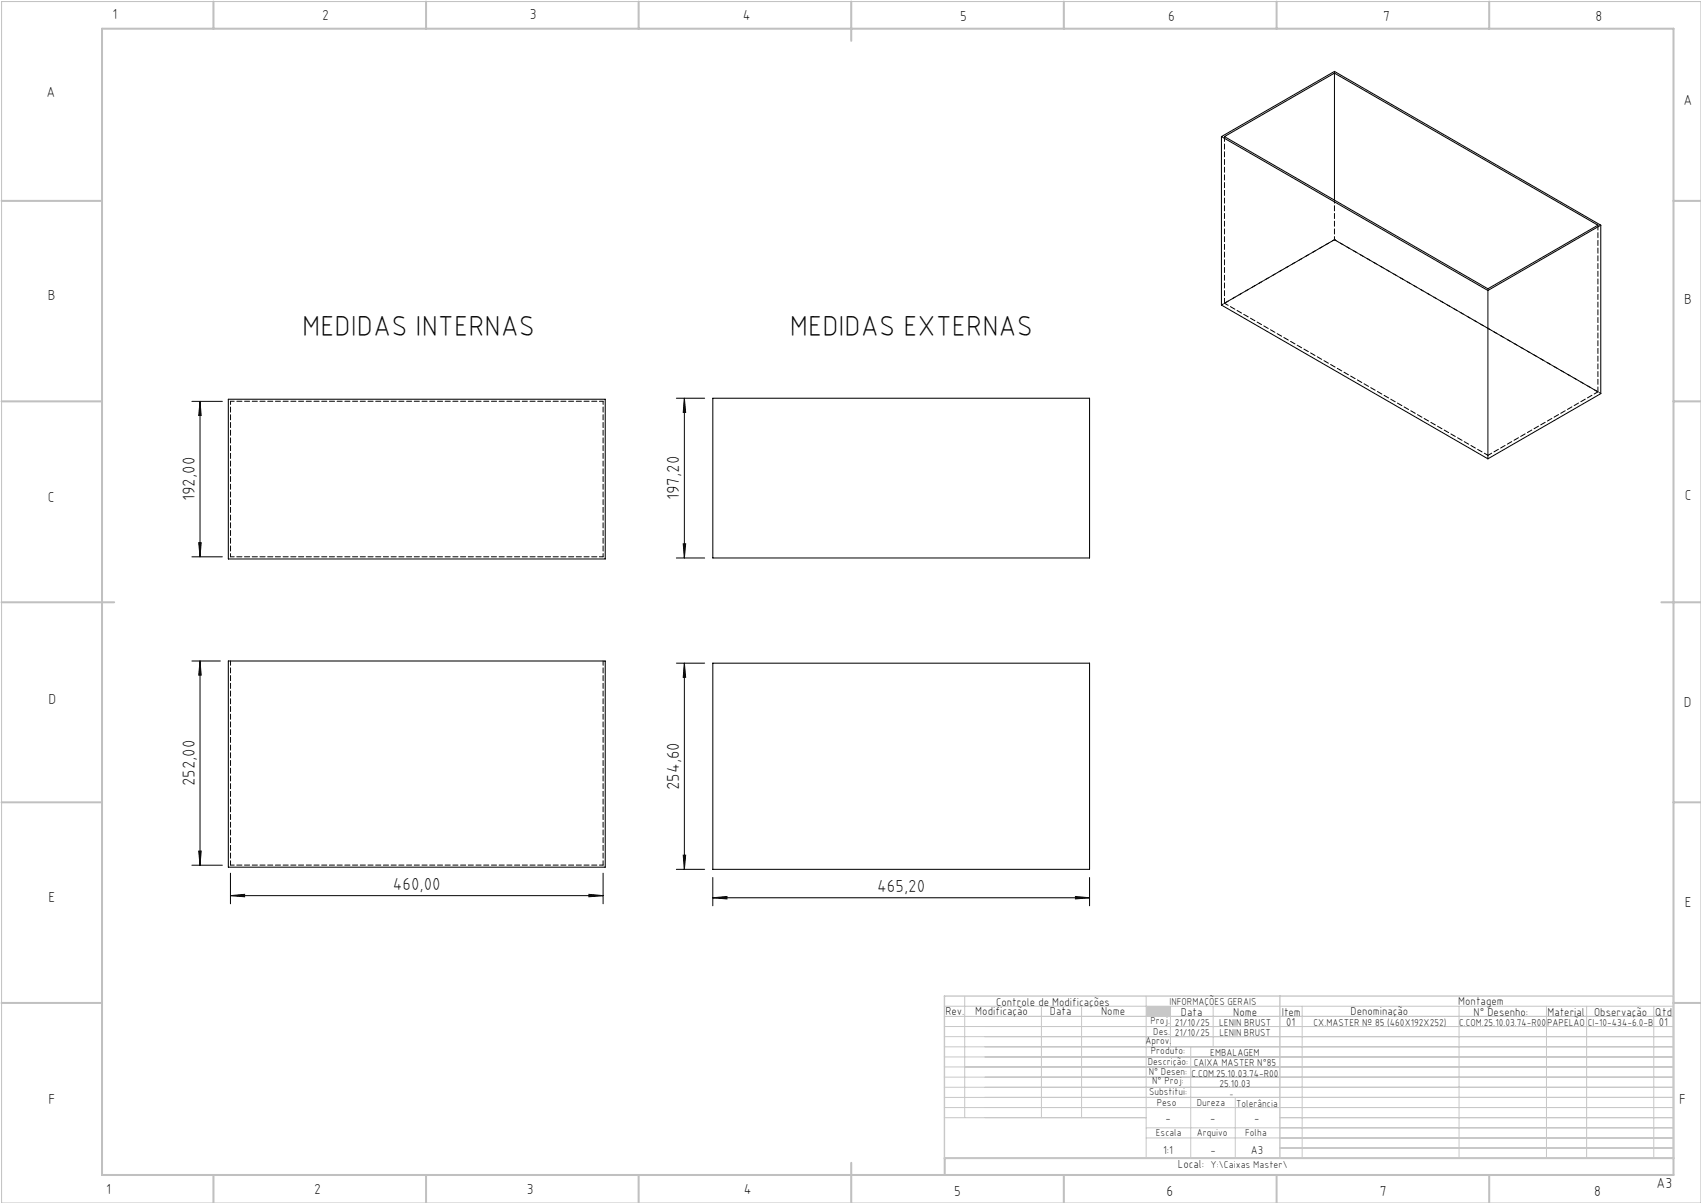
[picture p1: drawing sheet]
<svg xmlns="http://www.w3.org/2000/svg" width="420mm" height="297mm" viewBox="0 0 420 297" stroke-linecap="round" stroke-linejoin="round" font-family="sans-serif">
<path d="M.4 .4h419.6v296.6h-419.6z" fill="none" stroke="#c0c0c0" stroke-width=".25"/>
<g fill="none" stroke="#c0c0c0" stroke-width=".5">
<path d="M25.2 7.1h388v283h-388zM52.7 .4v6.7M105.2 .4v6.7M157.7 .4v6.7M210.2 .4v9.7M262.7 .4v6.7M315.2 .4v6.7M367.7 .4v6.7M.4 49.6h24.8M413.2 49.6h6.8M.4 99.1h24.8M413.2 99.1h6.8"/>
<path d="M.4 148.7h27.8M410.2 148.7h9.8M.4 198.1h24.8M413.2 198.1h6.8M.4 247.6h24.8M413.2 247.6h6.8M52.7 290.1v6.9M105.2 290.1v6.9M157.7 290.1v6.9M210.2 287.1v9.9M262.7 290.1v6.9M315.2 290.1v6.9"/>
<path d="M367.7 290.1v6.9M413.2 285.9h-179.9v4.2"/>
</g>
<g fill="none" stroke="#c3c8d2" stroke-width=".25">
<path d="M233.2 250.9h180M233.2 248.4h180M233.2 253.4h180M233.2 255.9h180M233.2 258.4h180M238.2 245.9v30M257.1 248.4v27.5M267.1 248.4v27.5M283 245.9v40M289 248.4v10M294 258.4v27.5M299.5 248.4v10"/>
<path d="M321.5 248.4v37.5M360.3 248.4v37.5M381.8 248.4v37.5M391.8 248.4v37.5M408.3 248.4v37.5M233.2 260.9h180M233.2 263.4h180M233.2 265.9h180M233.2 268.4h180M233.2 270.9h180M233.2 273.4h180M233.2 275.9h49.8"/>
<path d="M283 278.4h130.2M305 270.9v15M316 275.9h97.2M283 280.9h130.2M316 283.4h97.2"/>
</g>
<path d="M233.2 245.9h180v40h-180zM316 245.9v40" fill="none" stroke="#c3c8d2" stroke-width=".35"/>
<path d="M283 248.4h6v2.5h-6z" fill-rule="evenodd" fill="#c3c8d2"/>
<g fill="none" stroke="#000" stroke-width=".25">
<path d="M329.5 18.1v31.3M301.6 33.7v41.6l65.8 38M301.6 33.7l65.8 38M301.6 33.7l27.9-16.1 65.8 38M302.3 33.7l27.2-15.6 65 37.5-27.1 15.7zM395.3 55.6l-27.9 16.1M395.3 55.6v41.6l-27.9 16.1M367.4 71.7v41.6M47.4 99.1h7.5M49.4 99.1l.3 3.5h-.6zM49.4 99.1v38.4M56.4 98.6h93v39.4h-93z"/>
<path d="M167 98.3h7M169 98.3l.3 3.5h-.6zM169 98.3v39.5M176 98.3h93v39.5h-93zM47.4 137.5h7.5M49.1 134h.6l-.3 3.5zM167 137.8h7M168.7 134.3h.6l-.3 3.5zM47.4 163.2h7M49.4 163.2v50.4M49.4 163.2l.3 3.5h-.6zM56.4 163.2h93v50.9h-93z"/>
<path d="M167 163.7h7M169 163.7v50.9M169 163.7l.3 3.5h-.6zM176 163.7h93v50.9h-93zM47.4 213.6h7.5M49.1 210.1h.6l-.3 3.5zM56.9 215.6v7.5M148.9 215.6v7.5M167 214.6h7M168.7 211.1h.6l-.3 3.5zM176 216.6v7M269 216.6v7"/>
<path d="M56.9 221.1l3.5-.3v.6zM56.9 221.1h92M145.4 220.8l3.5 .3-3.5 .3zM176 221.6l3.5-.3v.6zM176 221.6h93M265.5 221.3l3.5 .3-3.5 .3z"/>
</g>
<g fill="#000">
<path d="M49.1 134h.6l-.3 3.5zM49.4 99.1l.3 3.5h-.6zM168.7 134.3h.6l-.3 3.5zM169 98.3l.3 3.5h-.6z"/>
<path d="M49.4 163.2l.3 3.5h-.6zM49.1 210.1h.6l-.3 3.5zM169 163.7l.3 3.5h-.6zM168.7 211.1h.6l-.3 3.5z"/>
<path d="M56.9 221.1l3.5-.3v.6zM145.4 220.8l3.5 .3-3.5 .3zM176 221.6l3.5-.3v.6zM265.5 221.3l3.5 .3-3.5 .3z"/>
</g>
<path d="M329.5 59.2l-27.2 15.7M302.3 74.9l65.1 37.5M394.6 96.7l-65.1-37.5M367.4 112.4l27.2-15.7M56.9 163.2v50.4M148.9 163.2v50.4" fill="none" stroke="#000" stroke-width=".25" stroke-dasharray="1.3 .6" stroke-dashoffset=".2"/>
<path d="M56.9 99.1h92M148.9 137.5h-92M56.9 213.6h92" fill="none" stroke="#000" stroke-width=".25" stroke-dasharray="1.3 .6" stroke-dashoffset=".4"/>
<path d="M329.5 49.4v9.8M148.9 99.1v38.4M56.9 137.5v-38.4" fill="none" stroke="#000" stroke-width=".25" stroke-dasharray="1.3 .6" stroke-dashoffset=".5"/>
<path d="M329.5 17.6v.4M329.5 59.2h.1M367.4 71.3v.4" fill="none" stroke="#000" stroke-width=".25" stroke-dasharray="1.3 .6"/>
<path d="M302.3 33.7v41.2M394.6 55.6v41.1" fill="none" stroke="#000" stroke-width=".25" stroke-dasharray="1.3 .6" stroke-dashoffset=".1"/>
<path d="M395.3 97.2l-65.8-38" fill="none" stroke="#000" stroke-width=".25" stroke-dasharray="1.3 .6" stroke-dashoffset=".8"/>
<path d="M329.5 59.2l-27.9 16.1" fill="none" stroke="#000" stroke-width=".25" stroke-dasharray="1.3 .6" stroke-dashoffset=".7"/>
<g font-size="7.1">
<text x="74.6" y="82.9">MEDIDAS INTERNAS</text>
<text x="195" y="82.9">MEDIDAS EXTERNAS</text>
</g>
<g font-size="4.3">
<text x="48.1" y="123.7" transform="rotate(-90 48.1 123.7)">192,00</text>
<text x="167.7" y="123.5" transform="rotate(-90 167.7 123.5)">197,20</text>
<text x="48.1" y="194.2" transform="rotate(-90 48.1 194.2)">252,00</text>
<text x="167.7" y="195.1" transform="rotate(-90 167.7 195.1)">254,60</text>
<text x="97" y="219.8">460,00</text>
<text x="216.6" y="220.3">465,20</text>
</g>
<g font-size="3.6">
<text x="27.8" y="4.8">1</text>
<text x="79.5" y="4.9">2</text>
<text x="130.8" y="4.8">3</text>
<text x="183.4" y="4.9">4</text>
<text x="237.1" y="5.1">5</text>
<text x="288.4" y="5.2">6</text>
<text x="341.5" y="5.1">7</text>
<text x="394" y="5.2">8</text>
<text x="11.5" y="24">A</text>
<text x="415.7" y="25.8">A</text>
<text x="11.8" y="74.1">B</text>
<text x="415.8" y="75.1">B</text>
<text x="11.8" y="124">C</text>
<text x="416" y="123.5">C</text>
<text x="12" y="173.7">D</text>
<text x="415.8" y="174.7">D</text>
<text x="12" y="222.6">E</text>
<text x="416" y="223.9">E</text>
<text x="12" y="272.6">F</text>
<text x="414.6" y="272.6">F</text>
<text x="409" y="293.3">A3</text>
<text x="26.2" y="294.8">1</text>
<text x="77.6" y="294.8">2</text>
<text x="130.1" y="294.8">3</text>
<text x="183.7" y="294.7">4</text>
<text x="235.6" y="295.2">5</text>
<text x="288" y="295.2">6</text>
<text x="340.7" y="295.2">7</text>
<text x="393.6" y="295.2">8</text>
</g>
<g font-size="2.9">
<text x="240.8" y="250.6">Modificação</text>
<text x="259.2" y="250.6">Data</text>
<text x="271.9" y="250.6">Nome</text>
<text x="290.9" y="288.4">Local:</text>
</g>
<g font-size="2.8">
<text x="233.4" y="250.6">Rev.</text>
<text x="246" y="248.4">Controle de Modificações</text>
<text x="291.6" y="250.8">Data</text>
<text x="304.5" y="250.8">Nome</text>
<text x="316.5" y="250.9">Item</text>
<text x="333.5" y="250.5">Denominação</text>
<text x="360.1" y="248.2">Montagem</text>
<text x="363.9" y="250.8">N° Desenho:</text>
<text x="382.1" y="250.8">Material</text>
<text x="393.6" y="250.8">Observação</text>
<text x="408.7" y="250.9">Qtd</text>
<text x="317.6" y="253.3">01</text>
<text x="409.6" y="253.3">01</text>
<text x="287.7" y="276.9">-</text>
<text x="298.8" y="276.9">-</text>
<text x="309.7" y="276.9">-</text>
<text x="287.2" y="284.8">1:1</text>
<text x="298.9" y="284.8">-</text>
<text x="308.8" y="284.8">A3</text>
</g>
<g font-size="2.5">
<text x="288.7" y="248.2">INFORMAÇÕES GERAIS</text>
<text x="282.8" y="257.8">Aprov.</text>
<text x="284.1" y="252.9">Proj.</text>
<text x="284.8" y="255.4">Des.</text>
<text x="290.1" y="255.8">21/10/25</text>
<text x="290.1" y="253.3">21/10/25</text>
<text x="301" y="253.3">LENIN BRUST</text>
<text x="301.1" y="255.8">LENIN BRUST</text>
<text x="324.3" y="253.3">CX.MASTER Nº 85 (460X192X252)</text>
<text x="360.3" y="253.3">C.COM.25.10.03.74-R00</text>
<text x="382" y="253.3">PAPELÃO</text>
<text x="392" y="253.3">CI-10-434-6.0-B</text>
<text x="283.4" y="262.9">Descrição:</text>
<text x="284.2" y="260.3">Produto:</text>
<text x="294.7" y="263.3">CAIXA MASTER N°85</text>
<text x="298.8" y="260.7">EMBALAGEM</text>
<text x="283.7" y="265.4">N° Desen:</text>
<text x="284.5" y="267.7">N° Proj:</text>
<text x="294.2" y="265.9">C.COM.25.10.03.74-R00</text>
<text x="301.1" y="268.3">25.10.03</text>
<text x="283.7" y="270.4">Substitui:</text>
<text x="285.6" y="273">Peso</text>
<text x="295.5" y="273">Dureza</text>
<text x="305.2" y="273.3">Tolerância</text>
<text x="285.4" y="280.4">Escala</text>
<text x="295.5" y="280.4">Arquivo</text>
<text x="307.5" y="280.4">Folha</text>
<text x="298.9" y="288.4">Y:\Caixas Master\</text>
</g>
<text font-size="2.1" x="303.5" y="270.9">-</text>
</svg>
